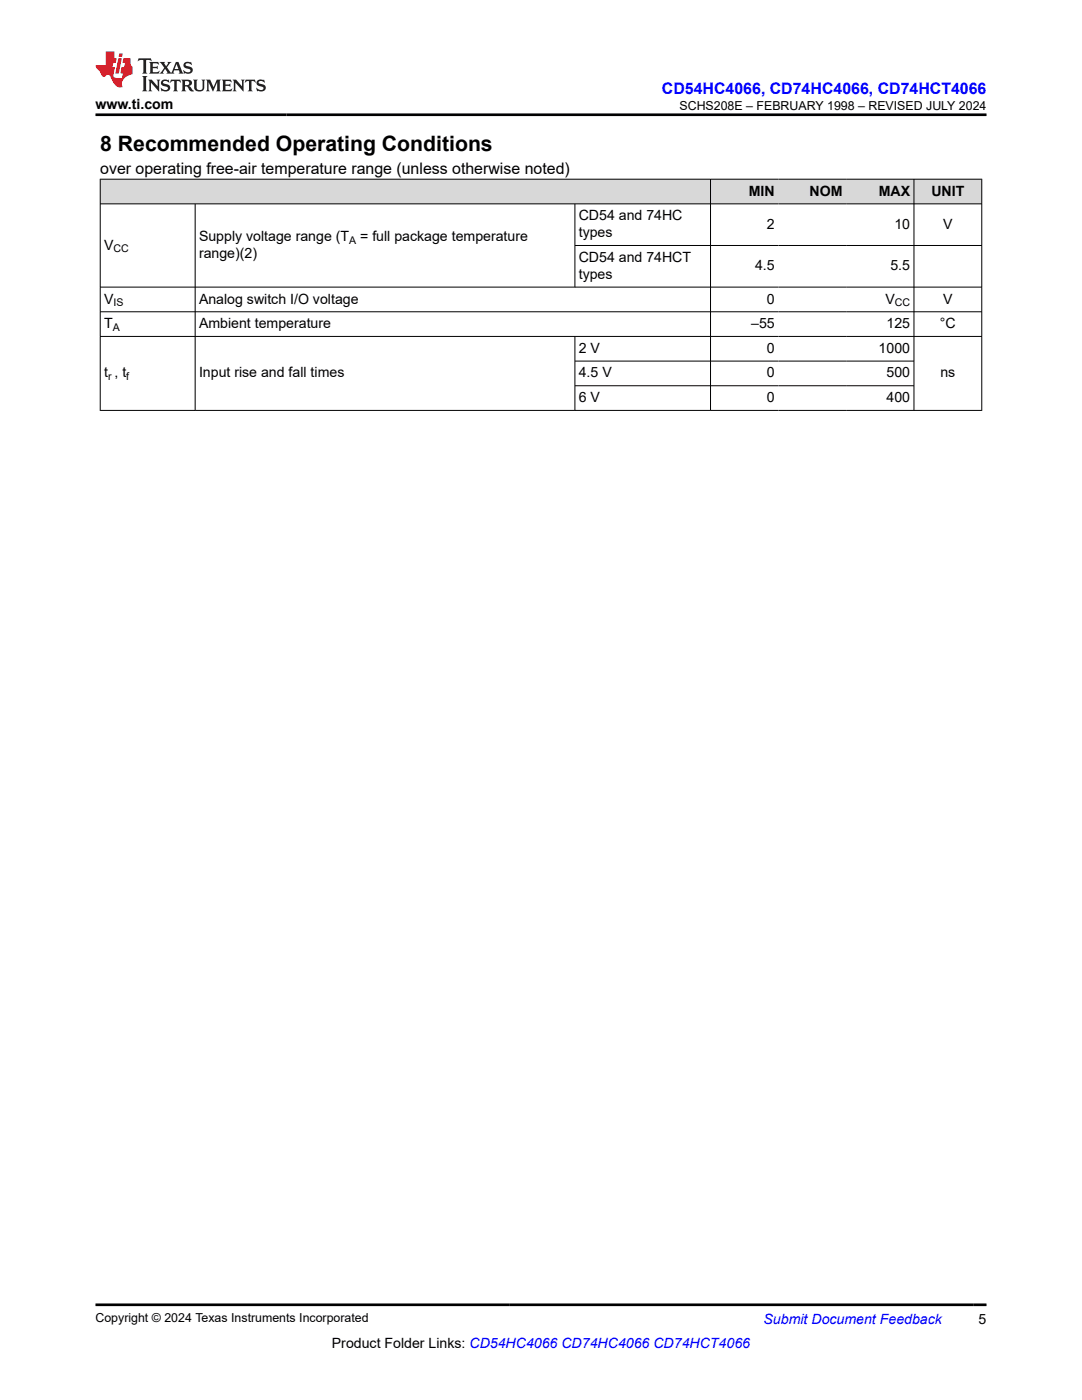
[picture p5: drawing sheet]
<svg xmlns="http://www.w3.org/2000/svg" width="216mm" height="279mm" viewBox="0 0 216 279" stroke-linecap="round" stroke-linejoin="round" font-family="sans-serif">
<g fill="#d8d8d8">
<path d="M20 35.8h175.9v4.9h-175.9z" fill-rule="evenodd"/>
<path d="M20.1 35.8h121.6v4.8h-121.6z" fill-rule="evenodd"/>
<path d="M141.8 35.8h13.5v4.8h-13.5z" fill-rule="evenodd"/>
<path d="M155.3 35.8h13.5v4.8h-13.5z" fill-rule="evenodd"/>
<path d="M168.8 35.8h13.5v4.8h-13.5z" fill-rule="evenodd"/>
<path d="M182.4 35.8h13.4v4.8h-13.4z" fill-rule="evenodd"/>
</g>
<g fill="none" stroke="#000" stroke-width=".2">
<path d="M19.9 35.8h176.1M20 35.7v46.3M141.8 35.7v46.3M182.4 35.7v46.3M195.9 35.7v46.3M19.9 40.7h176.1M38.9 40.7v41.3M114.7 49h81.3M114.7 40.7v16.7M196 57.3h-176.1M19.9 62.2h176.1M19.9 67.1h176.1"/>
<path d="M114.7 72.1h67.7M114.7 77h67.7M114.7 67.1v14.9M19.9 81.9h176.1"/>
</g>
<path d="M27.7 11.6l-.2 .6 .5-.2h.6v.1v2.2l-.2 .4h1l-.2-.4v-2.2v-.1h.5l.5 .2-.1-.6zM29.8 12.4l.2 .3v1.6l-.2 .4h1.9l.1-.6a1.08 1.08 0 0 1-1.3 .2v-.7h.6l.4 .2v-.7l-.4 .2h-.6v-.5l.2-.2a1 1 0 0 1 1 .3l-.1-.5zM31.8 12.4l1 1.1-1 1.2h.9l-.2-.2 .4-.8 .5 .8-.2 .2h1.6l-.2-.2 .1-.5h1l.1 .5-.1 .2h.9l-.2-.4-.8-1.9h-.5l-1 2.1-.8-1.1 .9-1h-.8l.2 .2-.5 .6-.3-.6 .1-.2zM35.2 12.8l.4 1h-.8zM36.8 12.5a.65 .65 0 0 0-.2 .7 .65 .65 0 0 0 .6 .5l.7 .1 .1 .3a.79 .79 0 0 1-.7 .4 .79 .79 0 0 1-.7-.5l.1 .7 .2-.1a.93 .93 0 0 0 1.1 0 .93 .93 0 0 0 .4-.9 1.46 1.46 0 0 0-1.2-.6l-.1-.3a1.09 1.09 0 0 1 1.2 .2l-.2-.6-.1 .1-.6-.2zM28.4 15.2l.2 .4v2.2l-.2 .4h1l-.2-.4v-2.2l.2-.4zM29.6 15.9l.2 .4v1.5l-.2 .4h.8l-.3-.4v-1.3l1.7 1.8v-2l.2-.4h-.8l.2 .2 .1 1.1-1.2-1.3zM32.3 16a.65 .65 0 0 0-.2 .8 .65 .65 0 0 0 .7 .4l.6 .2 .1 .2a.79 .79 0 0 1-.7 .4 .79 .79 0 0 1-.7-.5l.1 .7 .2-.1a.93 .93 0 0 0 1.1 .1 .93 .93 0 0 0 .4-1 1.46 1.46 0 0 0-1.2-.5l-.1-.4a1.09 1.09 0 0 1 1.2 .2l-.2-.6-.1 .1-.6-.1zM34.1 15.9l-.1 .6a.63 .63 0 0 1 .7-.3l.1 1.6-.3 .4h1l-.2-.4v-1.6a.66 .66 0 0 1 .8 .3l-.1-.6zM36.2 15.9l.2 .4v1.5l-.2 .4h.9l-.2-.2v-.7h.5l.1 .2a.79 .79 0 0 0 1.2 .6l-1-.9a.61 .61 0 0 0 .6-.6 .61 .61 0 0 0-.5-.7zM36.9 16.2h.2a.47 .47 0 0 1 .5 .1 .47 .47 0 0 1 .1 .5l-.2 .1-.6 .1zM38.5 15.9l.2 .2a2.27 2.27 0 0 0 .4 2 1.04 1.04 0 0 0 1.7-.7v-1.3l.2-.2h-.8l.2 .4v1.1a.6 .6 0 0 1-.6 .6 .6 .6 0 0 1-.6-.6v-1.1l.3-.4zM41.1 15.9l.2 .4v1.5l-.2 .4h.7l-.2-.4v-1.4l.9 1.9 .8-1.9v1.4l-.2 .4h1l-.3-.4v-1.5l.3-.4h-.8l-.7 1.5-.7-1.5zM44.3 15.9l.2 .4v1.5l-.2 .4h1.9l.1-.6a1.09 1.09 0 0 1-1.3 .2v-.7h.6l.4 .2v-.6l-.4 .2h-.6v-.6l.2-.1a1.01 1.01 0 0 1 1 .3l-.1-.6zM46.4 15.9l.3 .4v1.5l-.3 .4h.8l-.2-.4v-1.3l1.6 1.8v-2l.2-.4h-.7l.2 .2v1.1l-1.2-1.3zM49 15.9l-.1 .6a.63 .63 0 0 1 .8-.3v1.6l-.3 .4h1l-.2-.4v-1.6a.66 .66 0 0 1 .8 .3l-.1-.6zM51.4 16a.65 .65 0 0 0-.2 .8 .65 .65 0 0 0 .6 .4l.6 .2 .2 .2a.79 .79 0 0 1-.8 .4 .79 .79 0 0 1-.6-.5l.1 .7 .2-.1a.93 .93 0 0 0 1 .1 .93 .93 0 0 0 .5-1 1.46 1.46 0 0 0-1.3-.5l-.1-.4a1.09 1.09 0 0 1 1.3 .2l-.2-.6-.2 .1-.5-.1z" fill="#231f20"/>
<path d="M21.1 10.3v2.7h-2.1l.1 .4 .9 1a.95 .95 0 0 0 .9 .9 .59 .59 0 0 1 .6-.4 .59 .59 0 0 1 .5 .3l.4 .8a1.59 1.59 0 0 0 2.1 1.4 1.61 1.61 0 0 1 1-2.3l1-.3-.1-1.5a1.59 1.59 0 0 1-.4-1.7h-1.4l-.2 .9h.5l-.1 .9h-.5l-.2 .9v.3l.4 .1-.2 .9h-.6a.73 .73 0 0 1-1.1-.7l.3-1.5h-.5l.2-.9h.5l.2-.9h-.5v-1.3zM23.6 11.6l-.6 3.1h.7l.6-3.1zM23.8 10.7l-.1 .6h.7l.1-.6z" fill="#ed1c24"/>
<path d="M19 22.9h177.8M19 260.4h177.8" fill="none" stroke="#000" stroke-width=".53"/>
<text font-size="4.2" x="20" y="30.2">8 Recommended Operating Conditions</text>
<text font-size="3.2" fill="#00f" x="132.1" y="18.7">CD54HC4066, CD74HC4066, CD74HCT4066</text>
<text font-size="3.2" x="20" y="34.7">over operating free-air temperature range (unless otherwise noted)</text>
<g font-size="2.8">
<text x="19" y="21.8">www.ti.com</text>
<text x="149.4" y="39">MIN</text>
<text x="161.5" y="39">NOM</text>
<text x="175.3" y="39">MAX</text>
<text x="185.8" y="39">UNIT</text>
<text x="115.5" y="44">CD54 and 74HC</text>
<text x="115.5" y="47.3">types</text>
<text x="153" y="45.7">2</text>
<text x="178.5" y="45.7">10</text>
<text x="188.2" y="45.7">V</text>
<text x="20.8" y="49.8">V</text>
<text x="39.7" y="51.5">range)(2)</text>
<text x="39.7" y="48.1">Supply voltage range (T</text>
<text x="71.9" y="48.1">= full package temperature</text>
<text x="115.5" y="52.3">CD54 and 74HCT</text>
<text x="150.7" y="54">4.5</text>
<text x="177.7" y="54">5.5</text>
<text x="115.5" y="55.7">types</text>
<text x="20.8" y="60.6">V</text>
<text x="20.8" y="65.5">T</text>
<text x="39.7" y="60.6">Analog switch I/O voltage</text>
<text x="39.7" y="65.5">Ambient temperature</text>
<text x="149.9" y="65.5">–55</text>
<text x="153" y="60.6">0</text>
<text x="176.7" y="60.6">V</text>
<text x="176.9" y="65.5">125</text>
<text x="187.6" y="65.5">°C</text>
<text x="188.2" y="60.6">V</text>
<text x="115.5" y="70.4">2 V</text>
<text x="153" y="70.4">0</text>
<text x="175.3" y="70.4">1000</text>
<text x="20.8" y="75.3">t , t</text>
<text x="39.7" y="75.3">Input rise and fall times</text>
<text x="115.5" y="75.3">4.5 V</text>
<text x="153" y="75.3">0</text>
<text x="176.9" y="75.3">500</text>
<text x="187.6" y="75.3">ns</text>
<text x="115.5" y="80.3">6 V</text>
<text x="153" y="80.3">0</text>
<text x="176.9" y="80.3">400</text>
<text x="66.2" y="269">Product Folder Links: CD54HC4066 CD74HC4066 CD74HCT4066</text>
<text x="195.3" y="264.2">5</text>
</g>
<text font-size="2.8" fill="#00f" x="152.4" y="264.2">Submit Document Feedback</text>
<g font-size="2.5">
<text x="135.6" y="21.9">SCHS208E – FEBRUARY 1998 – REVISED JULY 2024</text>
<text x="19" y="263.9">Copyright © 2024 Texas Instruments Incorporated</text>
</g>
<g font-size="2.1">
<text x="22.6" y="50.4">CC</text>
<text x="69.7" y="48.7">A</text>
<text x="22.6" y="61.1">IS</text>
<text x="178.5" y="61.1">CC</text>
<text x="22.5" y="66.1">A</text>
<text x="21.6" y="75.9">r</text>
<text x="25.2" y="75.9">f</text>
</g>
</svg>
